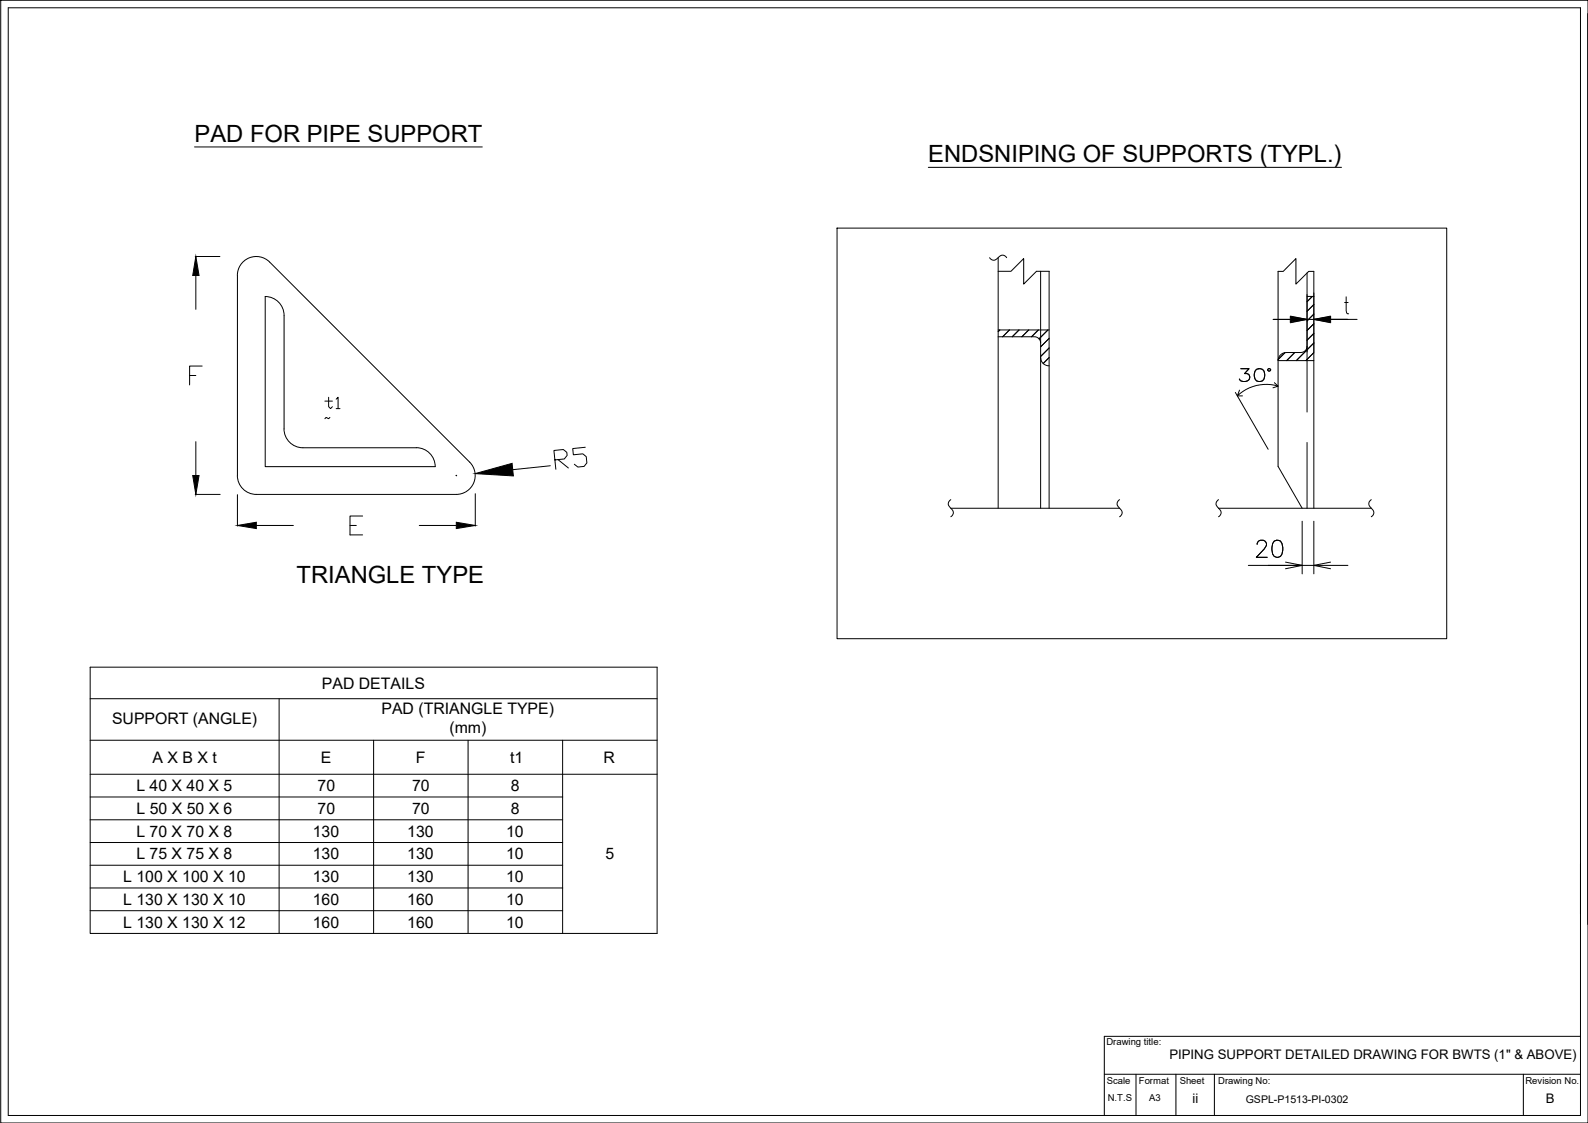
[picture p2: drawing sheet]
<svg xmlns="http://www.w3.org/2000/svg" width="420mm" height="297mm" viewBox="0 0 420 297" stroke-linecap="round" stroke-linejoin="round" font-family="sans-serif">
<g fill="none" stroke="#000" stroke-width=".26">
<path d="M.2 .1h420v296.9h-420zM2.2 2.1h416v292.9h-416zM420.2 3.6v240.9M51.5 38.9h76.1M245.6 44.3h109.3M51.6 67.8h6.6M51.8 72.9v8.9M62.8 72.9a5 5 0 0 1 3.1-4.7 5 5 0 0 1 5.5 1.1l52.9 52.9a5 5 0 0 1 1.1 5.5 5 5 0 0 1-4.7 3.1h-52.9a5 5 0 0 1-5-5M62.8 72.9v52.9M221.5 60.3h161.3v108.6h-161.3zM261.8 68.2a1.34 1.34 0 0 0 1.3 .6 1.34 1.34 0 0 0 1.1-.8l.4-.3a1.18 1.18 0 0 1 1.7 .5M264.1 71.8h3.4l3.3-3.4v6.7l3.4-3.3h3.4"/>
<path d="M264.1 68.2v66.2M275.3 71.8v62.6M277.6 71.8v62.6M345.8 72.2v36.8M347.2 78.4l-1.4 1.4M347.6 78.4h-1.8v13.2a1.65 1.65 0 0 1-1.6 1.6h-3.9a2.17 2.17 0 0 0-2.1 2.2h9.4M356.2 78.5v3.7l.1 .6 .5 .2M50.2 99.3h1.6M53.5 96.8h-3.3v5M75.2 83.4a5 5 0 0 0-5-5v45h45a5 5 0 0 0-5.1-5M75.2 83.4l-.1 30a5 5 0 0 0 5 5h30.1M264.1 89.1h9.6a1.65 1.65 0 0 1 1.6 1.6"/>
<path d="M264.1 87.3h13.5M264.5 87.3l-.4 .4M267.1 87.3l-1.8 1.8M269.6 87.3l-1.8 1.8M272.2 87.3l-1.8 1.8M274.7 87.3l-1.8 1.8M275.3 94.6a2.19 2.19 0 0 0 2.3 2.2M277.3 87.3l-2.4 2.3M277.6 89.5l-2.3 2.2M277.6 92l-2.3 2.3M277.6 94.6l-1.6 1.5M328.3 97.5h2.2l-1.2 1.3a1.08 1.08 0 0 1 1.4 .9 1.08 1.08 0 0 1-1.2 1.2 1.23 1.23 0 0 1-1.6-.6"/>
<path d="M332.4 97.7a1.48 1.48 0 0 1 1.8 .1 1.48 1.48 0 0 1 .4 1.6l-.2 .9a1.38 1.38 0 0 1-2.3 0 2.3 2.3 0 0 1 .3-2.6zM337 84.5h4.4M340 93.3l-1.8 1.8M341.4 83.6l4.4 .9h-9M342.6 93.2l-2.2 2.2M347.6 80.5l-1.8 1.8M347.6 83.1l-1.8 1.8M347.6 85.6l-1.8 1.8M347.6 88.2l-1.8 1.8M347.6 90.7l-4.6 4.7M347.6 93.3l-2.1 2.1M347.6 84.5h9"/>
<path d="M352 83.6l-4.4 .9 4.4 .9M359.1 84.5h-13.3l-4.4 .9M51.8 116.8v9M86 106.1h1.9M87 105.1v2.5l.5 .5 .4-.5M87.3 110.4l-.3 .4-.7-.4-.3 .4M88.9 105.6l.6-.5v3M88.9 108.1h1.1M154.9 118.3l-3.4 .3 .2 1.7 2.5-.3 .9 .8 .2 1.6-.8 1-1.6 .1-.9-.7M326.9 103.8l8.6 15M327.4 104.7h1.3M336.8 102.6l1.4-.5a11 11 0 0 0-10.8 2.6l.6-1.5"/>
<path d="M337.2 101.2l1 .9M345.8 117v17.4M51.6 130.8h6.7M62.8 130.8v8.4M67.8 139h9.8M92.6 139h1.7M95.9 136.5h-3.3v5h3.3M110.9 139h9.8M120.7 125.8h.1M120.7 125.7v.2M125.8 130.6v8.6M145.6 123.2l-9.9 1"/>
<path d="M146.8 121.7l2.5-.3 .8-.9-.1-.9-1-.7-2.4 .3 .5 4.9M147.6 121.6l2.8 2.2M251.6 132.2a1.34 1.34 0 0 0-.7 1.2 1.34 1.34 0 0 0 .8 1.2l.3 .4a1.18 1.18 0 0 1-.4 1.7M251.6 134.4h44.6M296.2 132.2a1.34 1.34 0 0 0-.6 1.2 1.34 1.34 0 0 0 .8 1.2l.3 .4a1.18 1.18 0 0 1-.5 1.7M322.4 132.2a1.34 1.34 0 0 0-.7 1.2 1.34 1.34 0 0 0 .8 1.2l.4 .4a1.18 1.18 0 0 1-.5 1.7M322.4 134.4h40.4M344.5 134.4l-6.3-11v-51.6h1.3l3.4-3.4v6.7l3.4-3.3h1.3v62.6M344.5 137.9v13.9M347.6 137.9v13.9M362.8 132.2a1.36 1.36 0 0 0 .1 2.4l.5 .5a1.2 1.2 0 0 1-.6 1.6M330.3 149.5h14.2"/>
<path d="M340.1 148.7l4.4 .8h-9M352 148.7l-4.4 .8 4.4 .9M356.6 149.5h-12.1l-4.4 .9M23.9 176.5h150v70.4h-150zM23.9 184.8h150M23.9 195.8h150M73.9 184.8v62.1M98.8 195.8v51.1M123.8 195.8v51.1M148.9 195.8v51.1M23.9 204.8h150M23.9 210.8h125"/>
<path d="M23.9 216.8h125M23.9 222.8h125M23.9 228.9h125M23.9 234.9h125M23.9 240.9h125M418.2 274.1h-126v20.9M292.2 284.1h126M300.6 284.1v10.9M311.1 284.1v10.9M321.3 284.1v10.9M403.1 284.1v10.9"/>
<circle cx="335.8" cy="97.8" r=".36"/>
</g>
<path d="M51.8 67.8l.9 5.1h-1.7zM341.4 83.7l4.4 .8-4.4 .7zM347.6 84.5l4.5-.8v1.5zM51 125.8h1.7l-.9 5zM62.8 139l5-.9v1.7zM120.7 138.1l5.1 .9-5.1 .8zM125.7 125.3l9.8-2.7 .3 3.3z" fill="#000" stroke="#000" stroke-width=".26"/>
<g font-size="6.3">
<text x="51.5" y="37.5">PAD FOR PIPE SUPPORT</text>
<text x="245.6" y="42.9">ENDSNIPING OF SUPPORTS (TYPL.)</text>
<text x="78.5" y="154.1">TRIANGLE TYPE</text>
</g>
<text font-size="6.2" x="336.5" y="148.5" transform="rotate(-90 336.5 148.5)">20</text>
<g font-size="4.2">
<text x="85.2" y="182.1">PAD DETAILS</text>
<text x="29.6" y="191.4">SUPPORT (ANGLE)</text>
<text x="100.9" y="188.9">PAD (TRIANGLE TYPE)</text>
<text x="118.9" y="193.9">(mm)</text>
<text x="40.4" y="201.8">A X B X t</text>
<text x="84.9" y="201.8">E</text>
<text x="110" y="201.8">F</text>
<text x="135" y="201.8">t1</text>
<text x="159.7" y="201.8">R</text>
<text x="36.1" y="209.3">L 40 X 40 X 5</text>
<text x="84" y="209.3">70</text>
<text x="109" y="209.3">70</text>
<text x="135.2" y="209.3">8</text>
<text x="36.1" y="215.3">L 50 X 50 X 6</text>
<text x="84" y="215.3">70</text>
<text x="109" y="215.3">70</text>
<text x="135.2" y="215.3">8</text>
<text x="36.1" y="221.3">L 70 X 70 X 8</text>
<text x="82.7" y="221.3">130</text>
<text x="107.7" y="221.3">130</text>
<text x="133.9" y="221.3">10</text>
<text x="36.1" y="227.3">L 75 X 75 X 8</text>
<text x="82.7" y="227.3">130</text>
<text x="107.7" y="227.3">130</text>
<text x="133.9" y="227.3">10</text>
<text x="160.2" y="227.3">5</text>
<text x="32.6" y="233.3">L 100 X 100 X 10</text>
<text x="82.7" y="233.3">130</text>
<text x="107.7" y="233.3">130</text>
<text x="133.9" y="233.3">10</text>
<text x="32.6" y="239.3">L 130 X 130 X 10</text>
<text x="82.7" y="239.4">160</text>
<text x="107.7" y="239.4">160</text>
<text x="133.9" y="239.4">10</text>
<text x="32.6" y="245.3">L 130 X 130 X 12</text>
<text x="82.7" y="245.4">160</text>
<text x="107.7" y="245.4">160</text>
<text x="133.9" y="245.4">10</text>
</g>
<text font-size="4" x="339.7" y="147.5" transform="rotate(-90 339.7 147.5)">20</text>
<g font-size="3.5">
<text x="309.4" y="280.1">PIPING SUPPORT DETAILED DRAWING FOR BWTS (1&quot; &amp; ABOVE)</text>
<text x="315.5" y="291.8">ii</text>
<text x="409" y="291.8">B</text>
</g>
<text font-size="2.8" x="329.6" y="291.7">GSPL-P1513-PI-0302</text>
<g font-size="2.5">
<text x="292.7" y="276.4">Drawing title:</text>
<text x="292.8" y="286.7">Scale</text>
<text x="301.3" y="286.7">Format</text>
<text x="312.1" y="286.7">Sheet</text>
<text x="322.3" y="286.7">Drawing No:</text>
<text x="403.6" y="286.7">Revision No.</text>
<text x="293.1" y="291.3">N.T.S</text>
<text x="304.1" y="291.3">A3</text>
</g>
<text font-size=".9" x="356" y="80.4">t</text>
</svg>
